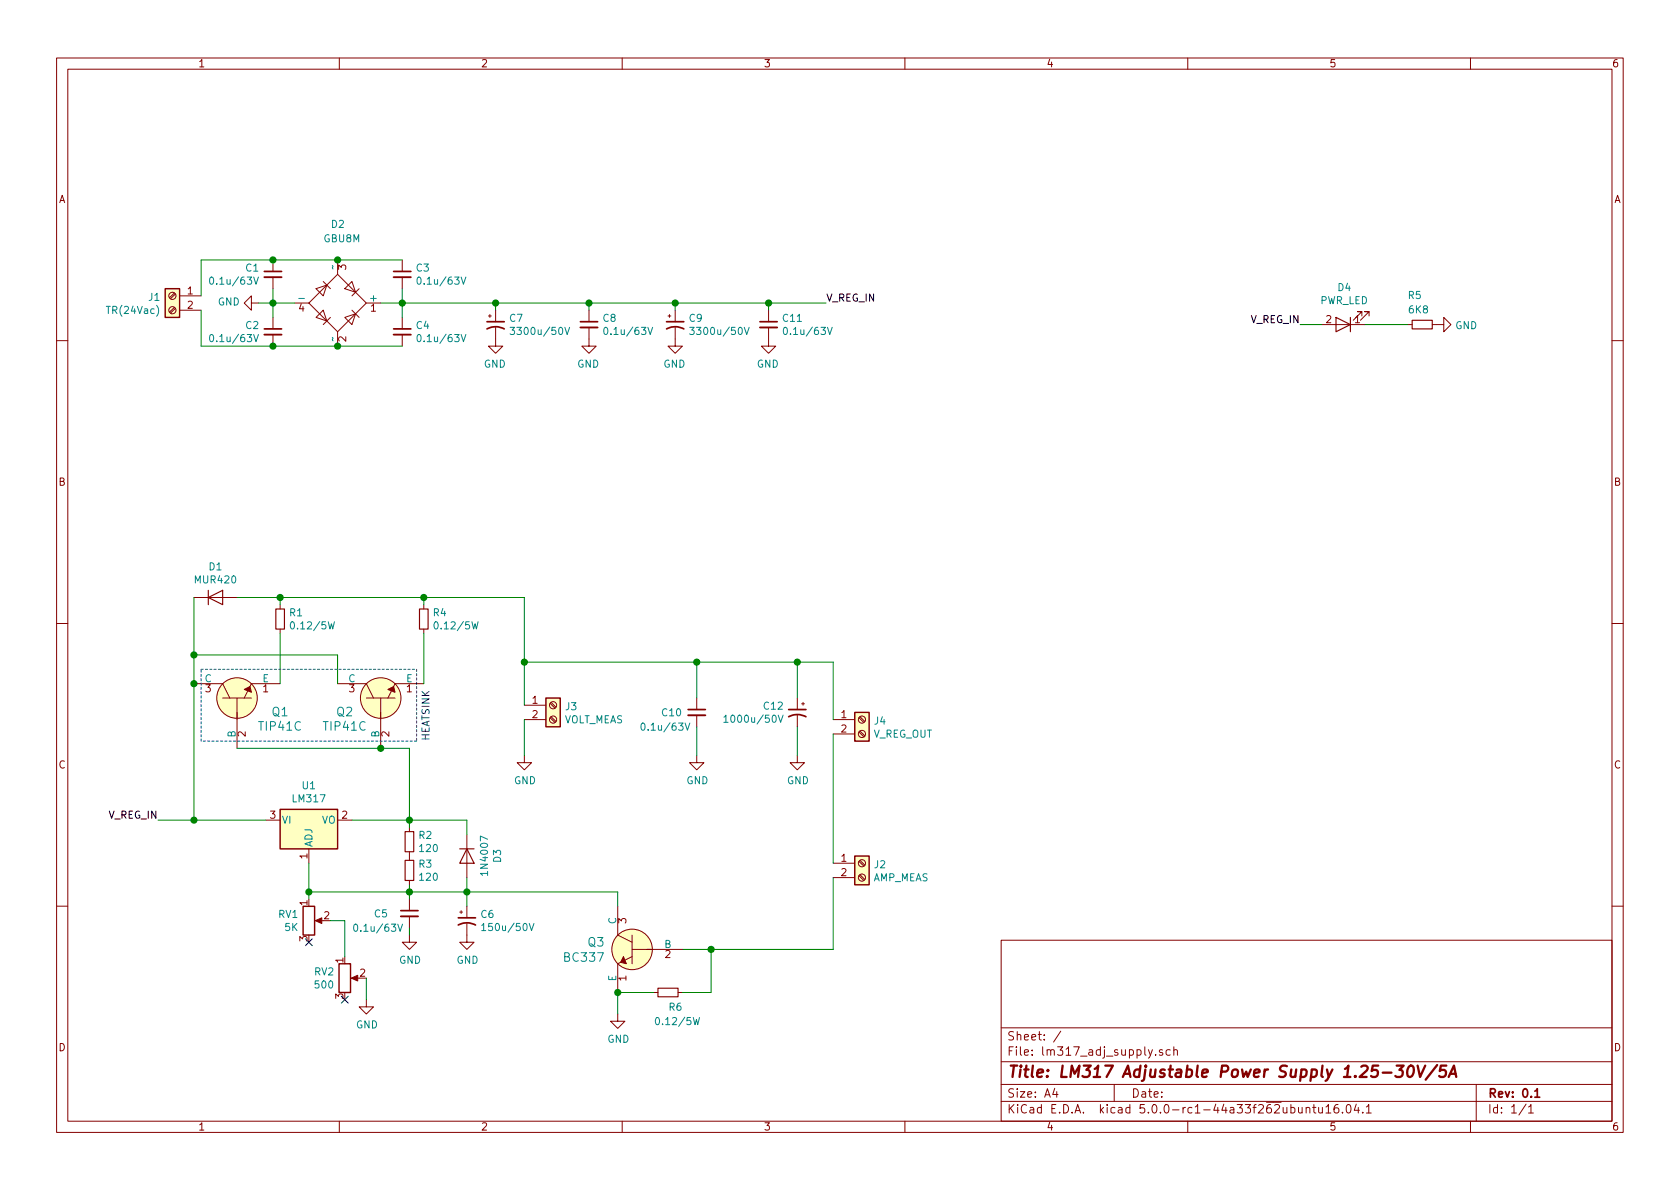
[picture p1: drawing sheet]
EESchema Schematic File Version 4
EELAYER 26 0
EELAYER END
$Descr A4 11693 8268
encoding utf-8
Sheet 1 1
Title "LM317 Adjustable Power Supply 1.25-30V/5A"
Date ""
Rev "0.1"
Comp ""
Comment1 ""
Comment2 ""
Comment3 ""
Comment4 ""
$EndDescr
$Comp
L Regulator_Linear:LM317_3PinPackage U1
U 1 1
P 2150 5700
F 0 "U1" H 2150 5942 50  0000 C CNN
F 1 "LM317" H 2150 5851 50  0000 C CNN
F 2 "Package_TO_SOT_THT:TO-220-3_Horizontal" H 2150 5950 50  0001 C CIN
F 3 "http://www.ti.com/lit/ds/symlink/lm317.pdf" H 2150 5700 50  0001 C CNN
	1    2150 5700
	1    0    0    -1  
$EndComp
$Comp
L Device:R_Small R2
U 1 1
P 2850 5850
F 0 "R2" H 2909 5896 50  0000 L CNN
F 1 "120" H 2909 5805 50  0000 L CNN
F 2 "Resistor_THT:R_Axial_DIN0204_L3.6mm_D1.6mm_P7.62mm_Horizontal" H 2850 5850 50  0001 C CNN
F 3 "~" H 2850 5850 50  0001 C CNN
	1    2850 5850
	1    0    0    -1  
$EndComp
$Comp
L Device:CP1_Small C7
U 1 1
P 3450 2250
F 0 "C7" H 3541 2296 50  0000 L CNN
F 1 "3300u/50V" H 3541 2205 50  0000 L CNN
F 2 "Capacitor_THT:CP_Radial_D22.0mm_P10.00mm_SnapIn" H 3450 2250 50  0001 C CNN
F 3 "~" H 3450 2250 50  0001 C CNN
	1    3450 2250
	1    0    0    -1  
$EndComp
$Comp
L Diode_Bridge:GBU8M D2
U 1 1
P 2350 2100
F 0 "D2" H 2300 2650 50  0000 L CNN
F 1 "GBU8M" H 2250 2550 50  0000 L CNN
F 2 "Diode_THT:Diode_Bridge_Vishay_GBU" H 2500 2225 50  0001 L CNN
F 3 "http://www.vishay.com/docs/88656/gbu8a.pdf" H 2350 2100 50  0001 C CNN
	1    2350 2100
	1    0    0    -1  
$EndComp
$Comp
L dk_Transistors-Bipolar-BJT-Single:TIP41C_Obsolete Q1
U 1 1
P 1650 4850
F 0 "Q1" V 1550 4550 60  0000 C CNN
F 1 "TIP41C" V 1450 4550 60  0000 C CNN
F 2 "digikey_footprints.pretty:TO-220-3" H 1850 5050 60  0001 L CNN
F 3 "https://www.fairchildsemi.com/datasheets/TI/TIP41B.pdf" H 1850 5150 60  0001 L CNN
F 4 "TIP41C-ND" H 1850 5250 60  0001 L CNN "Digi-Key_PN"
F 5 "TIP41C" H 1850 5350 60  0001 L CNN "MPN"
F 6 "Discrete Semiconductor Products" H 1850 5450 60  0001 L CNN "Category"
F 7 "Transistors - Bipolar (BJT) - Single" H 1850 5550 60  0001 L CNN "Family"
F 8 "https://www.fairchildsemi.com/datasheets/TI/TIP41B.pdf" H 1850 5650 60  0001 L CNN "DK_Datasheet_Link"
F 9 "/product-detail/en/on-semiconductor/TIP41C/TIP41C-ND/1052519" H 1850 5750 60  0001 L CNN "DK_Detail_Page"
F 10 "TRANS NPN 100V 6A TO-220" H 1850 5850 60  0001 L CNN "Description"
F 11 "ON Semiconductor" H 1850 5950 60  0001 L CNN "Manufacturer"
F 12 "Obsolete NonStock" H 1850 6050 60  0001 L CNN "Status"
	1    1650 4850
	0    -1   -1   0   
$EndComp
$Comp
L Device:R_Small R3
U 1 1
P 2850 6050
F 0 "R3" H 2909 6096 50  0000 L CNN
F 1 "120" H 2909 6005 50  0000 L CNN
F 2 "Resistor_THT:R_Axial_DIN0204_L3.6mm_D1.6mm_P7.62mm_Horizontal" H 2850 6050 50  0001 C CNN
F 3 "~" H 2850 6050 50  0001 C CNN
	1    2850 6050
	1    0    0    -1  
$EndComp
$Comp
L Device:CP1_Small C9
U 1 1
P 4700 2250
F 0 "C9" H 4791 2296 50  0000 L CNN
F 1 "3300u/50V" H 4791 2205 50  0000 L CNN
F 2 "Capacitor_THT:CP_Radial_D22.0mm_P10.00mm_SnapIn" H 4700 2250 50  0001 C CNN
F 3 "~" H 4700 2250 50  0001 C CNN
	1    4700 2250
	1    0    0    -1  
$EndComp
$Comp
L Device:C_Small C11
U 1 1
P 5350 2250
F 0 "C11" H 5441 2296 50  0000 L CNN
F 1 "0.1u/63V" H 5441 2205 50  0000 L CNN
F 2 "Capacitor_THT:C_Rect_L7.2mm_W2.5mm_P5.00mm_FKS2_FKP2_MKS2_MKP2" H 5350 2250 50  0001 C CNN
F 3 "~" H 5350 2250 50  0001 C CNN
	1    5350 2250
	1    0    0    -1  
$EndComp
$Comp
L Device:CP1_Small C12
U 1 1
P 5550 4950
F 0 "C12" H 5641 4996 50  0000 L CNN
F 1 "1000u/50V" H 5641 4905 50  0000 L CNN
F 2 "Capacitor_THT:CP_Radial_D12.5mm_P5.00mm" H 5550 4950 50  0001 C CNN
F 3 "~" H 5550 4950 50  0001 C CNN
	1    5550 4950
	-1   0    0    -1  
$EndComp
$Comp
L Diode:1N4007 D3
U 1 1
P 3250 5950
F 0 "D3" H 3250 6166 50  0000 C CNN
F 1 "1N4007" H 3250 6075 50  0000 C CNN
F 2 "Diode_THT:D_DO-41_SOD81_P10.16mm_Horizontal" H 3250 5775 50  0001 C CNN
F 3 "http://www.vishay.com/docs/88503/1n4001.pdf" H 3250 5950 50  0001 C CNN
	1    3250 5950
	0    1    1    0   
$EndComp
$Comp
L Diode:1N4007 D1
U 1 1
P 1500 4150
F 0 "D1" H 1500 4366 50  0000 C CNN
F 1 "MUR420" H 1500 4275 50  0000 C CNN
F 2 "Diode_THT:D_DO-201AD_P15.24mm_Horizontal" H 1500 3975 50  0001 C CNN
F 3 "http://www.vishay.com/docs/88503/1n4001.pdf" H 1500 4150 50  0001 C CNN
	1    1500 4150
	1    0    0    -1  
$EndComp
$Comp
L Device:R_Small R1
U 1 1
P 1950 4300
F 0 "R1" H 2009 4346 50  0000 L CNN
F 1 "0.12/5W" H 2009 4255 50  0000 L CNN
F 2 "Resistor_THT:R_Radial_Power_L9.0mm_W10.0mm_Px2.70mm_Py2.30mm" H 1950 4300 50  0001 C CNN
F 3 "~" H 1950 4300 50  0001 C CNN
	1    1950 4300
	1    0    0    -1  
$EndComp
$Comp
L Device:C_Small C1
U 1 1
P 1900 1900
F 0 "C1" H 1992 1946 50  0000 L CNN
F 1 "0.1u/63V" H 1992 1855 50  0000 L CNN
F 2 "Capacitor_THT:C_Rect_L7.2mm_W2.5mm_P5.00mm_FKS2_FKP2_MKS2_MKP2" H 1900 1900 50  0001 C CNN
F 3 "~" H 1900 1900 50  0001 C CNN
	1    1900 1900
	-1   0    0    -1  
$EndComp
$Comp
L Device:C_Small C3
U 1 1
P 2800 1900
F 0 "C3" H 2891 1946 50  0000 L CNN
F 1 "0.1u/63V" H 2891 1855 50  0000 L CNN
F 2 "Capacitor_THT:C_Rect_L7.2mm_W2.5mm_P5.00mm_FKS2_FKP2_MKS2_MKP2" H 2800 1900 50  0001 C CNN
F 3 "~" H 2800 1900 50  0001 C CNN
	1    2800 1900
	1    0    0    -1  
$EndComp
$Comp
L Device:C_Small C4
U 1 1
P 2800 2300
F 0 "C4" H 2891 2346 50  0000 L CNN
F 1 "0.1u/63V" H 2891 2255 50  0000 L CNN
F 2 "Capacitor_THT:C_Rect_L7.2mm_W2.5mm_P5.00mm_FKS2_FKP2_MKS2_MKP2" H 2800 2300 50  0001 C CNN
F 3 "~" H 2800 2300 50  0001 C CNN
	1    2800 2300
	1    0    0    -1  
$EndComp
$Comp
L Device:C_Small C2
U 1 1
P 1900 2300
F 0 "C2" H 1992 2346 50  0000 L CNN
F 1 "0.1u/63V" H 1992 2255 50  0000 L CNN
F 2 "Capacitor_THT:C_Rect_L7.2mm_W2.5mm_P5.00mm_FKS2_FKP2_MKS2_MKP2" H 1900 2300 50  0001 C CNN
F 3 "~" H 1900 2300 50  0001 C CNN
	1    1900 2300
	-1   0    0    -1  
$EndComp
Wire Wire Line
	2800 2000 2800 2100
Wire Wire Line
	2650 2100 2800 2100
Connection ~ 2800 2100
Wire Wire Line
	2800 2100 2800 2200
Wire Wire Line
	1900 2000 1900 2100
Wire Wire Line
	2050 2100 1900 2100
Connection ~ 1900 2100
Wire Wire Line
	1900 2100 1900 2200
Wire Wire Line
	1900 2400 2350 2400
Wire Wire Line
	2350 2400 2800 2400
Connection ~ 2350 2400
Wire Wire Line
	2800 1800 2350 1800
Wire Wire Line
	1900 1800 2350 1800
Connection ~ 2350 1800
$Comp
L Connector_Specialized:Screw_Terminal_01x02 J1
U 1 1
P 1200 2050
F 0 "J1" H 1280 2042 50  0000 L CNN
F 1 "TR(24Vac)" H 1280 1951 50  0000 L CNN
F 2 "TerminalBlock_RND:TerminalBlock_RND_205-00001_1x02_P5.00mm_Horizontal" H 1200 2050 50  0001 C CNN
F 3 "~" H 1200 2050 50  0001 C CNN
	1    1200 2050
	-1   0    0    -1  
$EndComp
Wire Wire Line
	1900 1800 1400 1800
Wire Wire Line
	1400 1800 1400 2050
Connection ~ 1900 1800
Wire Wire Line
	1400 2150 1400 2400
Wire Wire Line
	1400 2400 1900 2400
Connection ~ 1900 2400
$Comp
L power:GND #PWR0101
U 1 1
P 1800 2100
F 0 "#PWR0101" H 1800 1850 50  0001 C CNN
F 1 "GND" V 1805 1972 50  0000 R CNN
F 2 "" H 1800 2100 50  0001 C CNN
F 3 "" H 1800 2100 50  0001 C CNN
	1    1800 2100
	0    1    -1   0   
$EndComp
Wire Wire Line
	1900 2100 1800 2100
$Comp
L Device:C_Small C8
U 1 1
P 4100 2250
F 0 "C8" H 4191 2296 50  0000 L CNN
F 1 "0.1u/63V" H 4191 2205 50  0000 L CNN
F 2 "Capacitor_THT:C_Rect_L7.2mm_W2.5mm_P5.00mm_FKS2_FKP2_MKS2_MKP2" H 4100 2250 50  0001 C CNN
F 3 "~" H 4100 2250 50  0001 C CNN
	1    4100 2250
	1    0    0    -1  
$EndComp
Wire Wire Line
	2800 2100 3450 2100
Wire Wire Line
	3450 2100 3450 2150
Wire Wire Line
	3450 2100 4100 2100
Wire Wire Line
	4100 2100 4100 2150
Connection ~ 3450 2100
Wire Wire Line
	4100 2100 4700 2100
Wire Wire Line
	4700 2100 4700 2150
Connection ~ 4100 2100
Wire Wire Line
	4700 2100 5350 2100
Wire Wire Line
	5350 2100 5350 2150
Connection ~ 4700 2100
$Comp
L power:GND #PWR0102
U 1 1
P 3450 2350
F 0 "#PWR0102" H 3450 2100 50  0001 C CNN
F 1 "GND" H 3455 2177 50  0000 C CNN
F 2 "" H 3450 2350 50  0001 C CNN
F 3 "" H 3450 2350 50  0001 C CNN
	1    3450 2350
	-1   0    0    -1  
$EndComp
$Comp
L power:GND #PWR0103
U 1 1
P 4100 2350
F 0 "#PWR0103" H 4100 2100 50  0001 C CNN
F 1 "GND" H 4105 2177 50  0000 C CNN
F 2 "" H 4100 2350 50  0001 C CNN
F 3 "" H 4100 2350 50  0001 C CNN
	1    4100 2350
	-1   0    0    -1  
$EndComp
$Comp
L power:GND #PWR0104
U 1 1
P 4700 2350
F 0 "#PWR0104" H 4700 2100 50  0001 C CNN
F 1 "GND" H 4705 2177 50  0000 C CNN
F 2 "" H 4700 2350 50  0001 C CNN
F 3 "" H 4700 2350 50  0001 C CNN
	1    4700 2350
	-1   0    0    -1  
$EndComp
$Comp
L power:GND #PWR0105
U 1 1
P 5350 2350
F 0 "#PWR0105" H 5350 2100 50  0001 C CNN
F 1 "GND" H 5355 2177 50  0000 C CNN
F 2 "" H 5350 2350 50  0001 C CNN
F 3 "" H 5350 2350 50  0001 C CNN
	1    5350 2350
	-1   0    0    -1  
$EndComp
$Comp
L Device:POT RV1
U 1 1
P 2150 6400
F 0 "RV1" H 2080 6446 50  0000 R CNN
F 1 "5K" H 2080 6355 50  0000 R CNN
F 2 "Connector_PinHeader_2.54mm:PinHeader_1x03_P2.54mm_Vertical" H 2150 6400 50  0001 C CNN
F 3 "~" H 2150 6400 50  0001 C CNN
	1    2150 6400
	1    0    0    -1  
$EndComp
$Comp
L Device:POT RV2
U 1 1
P 2400 6800
F 0 "RV2" H 2330 6846 50  0000 R CNN
F 1 "500" H 2330 6755 50  0000 R CNN
F 2 "Connector_PinHeader_2.54mm:PinHeader_1x03_P2.54mm_Vertical" H 2400 6800 50  0001 C CNN
F 3 "~" H 2400 6800 50  0001 C CNN
	1    2400 6800
	1    0    0    -1  
$EndComp
$Comp
L Device:C_Small C5
U 1 1
P 2850 6350
F 0 "C5" H 2600 6350 50  0000 L CNN
F 1 "0.1u/63V" H 2450 6250 50  0000 L CNN
F 2 "Capacitor_THT:C_Rect_L7.2mm_W2.5mm_P5.00mm_FKS2_FKP2_MKS2_MKP2" H 2850 6350 50  0001 C CNN
F 3 "~" H 2850 6350 50  0001 C CNN
	1    2850 6350
	1    0    0    -1  
$EndComp
Wire Wire Line
	2300 6400 2400 6400
Wire Wire Line
	2400 6400 2400 6650
Wire Wire Line
	2150 6250 2150 6200
NoConn ~ 2150 6550
$Comp
L power:GND #PWR0106
U 1 1
P 2550 6950
F 0 "#PWR0106" H 2550 6700 50  0001 C CNN
F 1 "GND" H 2555 6777 50  0000 C CNN
F 2 "" H 2550 6950 50  0001 C CNN
F 3 "" H 2550 6950 50  0001 C CNN
	1    2550 6950
	1    0    0    -1  
$EndComp
NoConn ~ 2400 6950
Wire Wire Line
	2550 6800 2550 6950
Wire Wire Line
	2150 6200 2850 6200
Wire Wire Line
	2850 6200 2850 6250
Connection ~ 2150 6200
Wire Wire Line
	2150 6200 2150 6000
$Comp
L power:GND #PWR0107
U 1 1
P 2850 6500
F 0 "#PWR0107" H 2850 6250 50  0001 C CNN
F 1 "GND" H 2855 6327 50  0000 C CNN
F 2 "" H 2850 6500 50  0001 C CNN
F 3 "" H 2850 6500 50  0001 C CNN
	1    2850 6500
	1    0    0    -1  
$EndComp
Wire Wire Line
	2450 5700 2850 5700
Wire Wire Line
	2850 5700 2850 5750
Wire Wire Line
	2850 6150 2850 6200
Connection ~ 2850 6200
Wire Wire Line
	2850 5700 3250 5700
Wire Wire Line
	3250 5700 3250 5800
Connection ~ 2850 5700
Wire Wire Line
	3250 6100 3250 6200
Wire Wire Line
	3250 6200 2850 6200
$Comp
L Device:CP1_Small C6
U 1 1
P 3250 6400
F 0 "C6" H 3341 6446 50  0000 L CNN
F 1 "150u/50V" H 3341 6355 50  0000 L CNN
F 2 "Capacitor_THT:CP_Radial_D10.0mm_P5.00mm" H 3250 6400 50  0001 C CNN
F 3 "~" H 3250 6400 50  0001 C CNN
	1    3250 6400
	1    0    0    -1  
$EndComp
$Comp
L power:GND #PWR0108
U 1 1
P 3250 6500
F 0 "#PWR0108" H 3250 6250 50  0001 C CNN
F 1 "GND" H 3255 6327 50  0000 C CNN
F 2 "" H 3250 6500 50  0001 C CNN
F 3 "" H 3250 6500 50  0001 C CNN
	1    3250 6500
	1    0    0    -1  
$EndComp
Wire Wire Line
	3250 6300 3250 6200
Connection ~ 3250 6200
$Comp
L dk_Transistors-Bipolar-BJT-Single:TIP41C_Obsolete Q2
U 1 1
P 2650 4850
F 0 "Q2" V 2550 5100 60  0000 C CNN
F 1 "TIP41C" V 2450 5100 60  0000 C CNN
F 2 "digikey_footprints.pretty:TO-220-3" H 2850 5050 60  0001 L CNN
F 3 "https://www.fairchildsemi.com/datasheets/TI/TIP41B.pdf" H 2850 5150 60  0001 L CNN
F 4 "TIP41C-ND" H 2850 5250 60  0001 L CNN "Digi-Key_PN"
F 5 "TIP41C" H 2850 5350 60  0001 L CNN "MPN"
F 6 "Discrete Semiconductor Products" H 2850 5450 60  0001 L CNN "Category"
F 7 "Transistors - Bipolar (BJT) - Single" H 2850 5550 60  0001 L CNN "Family"
F 8 "https://www.fairchildsemi.com/datasheets/TI/TIP41B.pdf" H 2850 5650 60  0001 L CNN "DK_Datasheet_Link"
F 9 "/product-detail/en/on-semiconductor/TIP41C/TIP41C-ND/1052519" H 2850 5750 60  0001 L CNN "DK_Detail_Page"
F 10 "TRANS NPN 100V 6A TO-220" H 2850 5850 60  0001 L CNN "Description"
F 11 "ON Semiconductor" H 2850 5950 60  0001 L CNN "Manufacturer"
F 12 "Obsolete NonStock" H 2850 6050 60  0001 L CNN "Status"
	1    2650 4850
	0    -1   -1   0   
$EndComp
$Comp
L Device:R_Small R4
U 1 1
P 2950 4300
F 0 "R4" H 3009 4346 50  0000 L CNN
F 1 "0.12/5W" H 3009 4255 50  0000 L CNN
F 2 "Resistor_THT:R_Radial_Power_L9.0mm_W10.0mm_Px2.70mm_Py2.30mm" H 2950 4300 50  0001 C CNN
F 3 "~" H 2950 4300 50  0001 C CNN
	1    2950 4300
	1    0    0    -1  
$EndComp
Wire Wire Line
	1950 4750 1950 4400
Wire Wire Line
	2950 4750 2950 4400
Wire Wire Line
	2650 5200 1650 5200
Wire Wire Line
	2350 4750 2350 4550
Wire Wire Line
	2350 4550 1350 4550
Wire Wire Line
	1350 4550 1350 4750
Wire Wire Line
	1950 4200 1950 4150
Wire Wire Line
	1950 4150 2950 4150
Wire Wire Line
	2950 4150 2950 4200
Wire Wire Line
	1950 4150 1650 4150
Connection ~ 1950 4150
Wire Wire Line
	1350 4550 1350 4150
Connection ~ 1350 4550
Wire Wire Line
	1850 5700 1350 5700
Wire Wire Line
	1350 5700 1350 4750
Connection ~ 1350 4750
Wire Wire Line
	2650 5200 2850 5200
Wire Wire Line
	2850 5200 2850 5700
Connection ~ 2650 5200
Text Label 5750 2100 0    50   ~ 0
V_REG_IN
Wire Wire Line
	5350 2100 5750 2100
Connection ~ 5350 2100
Wire Wire Line
	1350 5700 1100 5700
Connection ~ 1350 5700
Text Label 1100 5700 2    50   ~ 0
V_REG_IN
Wire Notes Line
	1400 4650 2900 4650
Wire Notes Line
	2900 4650 2900 5150
Wire Notes Line
	2900 5150 1400 5150
Wire Notes Line
	1400 5150 1400 4650
Text Notes 3000 5150 1    50   ~ 0
HEATSINK
$Comp
L Connector_Specialized:Screw_Terminal_01x02 J2
U 1 1
P 6000 6000
F 0 "J2" H 6080 5992 50  0000 L CNN
F 1 "AMP_MEAS" H 6080 5901 50  0000 L CNN
F 2 "TerminalBlock_RND:TerminalBlock_RND_205-00001_1x02_P5.00mm_Horizontal" H 6000 6000 50  0001 C CNN
F 3 "~" H 6000 6000 50  0001 C CNN
	1    6000 6000
	1    0    0    -1  
$EndComp
Wire Wire Line
	3650 4150 2950 4150
Connection ~ 2950 4150
$Comp
L Connector_Specialized:Screw_Terminal_01x02 J4
U 1 1
P 6000 5000
F 0 "J4" H 6080 4992 50  0000 L CNN
F 1 "V_REG_OUT" H 6080 4901 50  0000 L CNN
F 2 "TerminalBlock_RND:TerminalBlock_RND_205-00001_1x02_P5.00mm_Horizontal" H 6000 5000 50  0001 C CNN
F 3 "~" H 6000 5000 50  0001 C CNN
	1    6000 5000
	1    0    0    -1  
$EndComp
$Comp
L Connector_Specialized:Screw_Terminal_01x02 J3
U 1 1
P 3850 4900
F 0 "J3" H 3930 4892 50  0000 L CNN
F 1 "VOLT_MEAS" H 3930 4801 50  0000 L CNN
F 2 "TerminalBlock_RND:TerminalBlock_RND_205-00001_1x02_P5.00mm_Horizontal" H 3850 4900 50  0001 C CNN
F 3 "~" H 3850 4900 50  0001 C CNN
	1    3850 4900
	1    0    0    -1  
$EndComp
Wire Wire Line
	3650 4150 3650 4600
$Comp
L power:GND #PWR0109
U 1 1
P 3650 5250
F 0 "#PWR0109" H 3650 5000 50  0001 C CNN
F 1 "GND" H 3655 5077 50  0000 C CNN
F 2 "" H 3650 5250 50  0001 C CNN
F 3 "" H 3650 5250 50  0001 C CNN
	1    3650 5250
	1    0    0    -1  
$EndComp
Wire Wire Line
	3650 5000 3650 5250
Wire Wire Line
	3650 4600 4850 4600
Wire Wire Line
	5800 4600 5800 5000
Connection ~ 3650 4600
Wire Wire Line
	3650 4600 3650 4900
$Comp
L Device:C_Small C10
U 1 1
P 4850 4950
F 0 "C10" H 4600 4950 50  0000 L CNN
F 1 "0.1u/63V" H 4450 4850 50  0000 L CNN
F 2 "Capacitor_THT:C_Rect_L7.2mm_W2.5mm_P5.00mm_FKS2_FKP2_MKS2_MKP2" H 4850 4950 50  0001 C CNN
F 3 "~" H 4850 4950 50  0001 C CNN
	1    4850 4950
	1    0    0    -1  
$EndComp
Wire Wire Line
	4850 4850 4850 4600
Connection ~ 4850 4600
Wire Wire Line
	4850 4600 5550 4600
Wire Wire Line
	5550 4850 5550 4600
Connection ~ 5550 4600
Wire Wire Line
	5550 4600 5800 4600
$Comp
L power:GND #PWR0111
U 1 1
P 5550 5250
F 0 "#PWR0111" H 5550 5000 50  0001 C CNN
F 1 "GND" H 5555 5077 50  0000 C CNN
F 2 "" H 5550 5250 50  0001 C CNN
F 3 "" H 5550 5250 50  0001 C CNN
	1    5550 5250
	1    0    0    -1  
$EndComp
$Comp
L power:GND #PWR0112
U 1 1
P 4850 5250
F 0 "#PWR0112" H 4850 5000 50  0001 C CNN
F 1 "GND" H 4855 5077 50  0000 C CNN
F 2 "" H 4850 5250 50  0001 C CNN
F 3 "" H 4850 5250 50  0001 C CNN
	1    4850 5250
	1    0    0    -1  
$EndComp
Wire Wire Line
	2850 6500 2850 6450
$Comp
L Device:LED D4
U 1 1
P 9350 2250
F 0 "D4" H 9342 1995 50  0000 C CNN
F 1 "PWR_LED" H 9342 2086 50  0000 C CNN
F 2 "LED_THT:LED_D5.0mm" H 9350 2250 50  0001 C CNN
F 3 "~" H 9350 2250 50  0001 C CNN
	1    9350 2250
	-1   0    0    1   
$EndComp
$Comp
L Device:R_Small R5
U 1 1
P 9900 2250
F 0 "R5" V 10100 2250 50  0000 L CNN
F 1 "6K8" V 10000 2200 50  0000 L CNN
F 2 "Resistor_THT:R_Axial_DIN0204_L3.6mm_D1.6mm_P7.62mm_Horizontal" H 9900 2250 50  0001 C CNN
F 3 "~" H 9900 2250 50  0001 C CNN
	1    9900 2250
	0    -1   -1   0   
$EndComp
Wire Wire Line
	9500 2250 9800 2250
$Comp
L power:GND #PWR0113
U 1 1
P 10000 2250
F 0 "#PWR0113" H 10000 2000 50  0001 C CNN
F 1 "GND" V 10005 2122 50  0000 R CNN
F 2 "" H 10000 2250 50  0001 C CNN
F 3 "" H 10000 2250 50  0001 C CNN
	1    10000 2250
	0    -1   1    0   
$EndComp
Wire Wire Line
	9200 2250 9050 2250
Text Label 9050 2250 2    50   ~ 0
V_REG_IN
Wire Wire Line
	3250 6200 4300 6200
$Comp
L power:GND #PWR01
U 1 1
P 4300 7050
F 0 "#PWR01" H 4300 6800 50  0001 C CNN
F 1 "GND" H 4305 6877 50  0000 C CNN
F 2 "" H 4300 7050 50  0001 C CNN
F 3 "" H 4300 7050 50  0001 C CNN
	1    4300 7050
	1    0    0    -1  
$EndComp
$Comp
L Device:R_Small R6
U 1 1
P 4650 6900
F 0 "R6" V 4750 6900 50  0000 L CNN
F 1 "0.12/5W" V 4850 6800 50  0000 L CNN
F 2 "Resistor_THT:R_Radial_Power_L9.0mm_W10.0mm_Px2.70mm_Py2.30mm" H 4650 6900 50  0001 C CNN
F 3 "~" H 4650 6900 50  0001 C CNN
	1    4650 6900
	0    1    1    0   
$EndComp
Wire Wire Line
	4550 6900 4300 6900
Wire Wire Line
	4300 6900 4300 7050
Wire Wire Line
	4750 6900 4950 6900
Wire Wire Line
	4950 6900 4950 6600
Wire Wire Line
	4950 6600 5800 6600
Connection ~ 4950 6600
Wire Wire Line
	4750 6600 4950 6600
$Comp
L dk_Transistors-Bipolar-BJT-Single:BC33725TA Q3
U 1 1
P 4400 6600
F 0 "Q3" H 4588 6653 60  0000 L CNN
F 1 "BC337" H 4588 6547 60  0000 L CNN
F 2 "digikey_footprints.pretty:TO-92-3_Formed_Leads" H 4600 6800 60  0001 L CNN
F 3 "https://www.fairchildsemi.com/datasheets/BC/BC337.pdf" H 4600 6900 60  0001 L CNN
F 4 "BC33725TACT-ND" H 4600 7000 60  0001 L CNN "Digi-Key_PN"
F 5 "BC33725TA" H 4600 7100 60  0001 L CNN "MPN"
F 6 "Discrete Semiconductor Products" H 4600 7200 60  0001 L CNN "Category"
F 7 "Transistors - Bipolar (BJT) - Single" H 4600 7300 60  0001 L CNN "Family"
F 8 "https://www.fairchildsemi.com/datasheets/BC/BC337.pdf" H 4600 7400 60  0001 L CNN "DK_Datasheet_Link"
F 9 "/product-detail/en/on-semiconductor/BC33725TA/BC33725TACT-ND/1532787" H 4600 7500 60  0001 L CNN "DK_Detail_Page"
F 10 "TRANS NPN 45V 0.8A TO-92" H 4600 7600 60  0001 L CNN "Description"
F 11 "ON Semiconductor" H 4600 7700 60  0001 L CNN "Manufacturer"
F 12 "Active" H 4600 7800 60  0001 L CNN "Status"
	1    4400 6600
	-1   0    0    -1  
$EndComp
Connection ~ 4300 6900
Wire Wire Line
	4300 6300 4300 6200
Wire Wire Line
	5800 6000 5800 5100
Wire Wire Line
	5800 6100 5800 6600
Wire Wire Line
	4850 5250 4850 5050
Wire Wire Line
	5550 5050 5550 5250
$EndSCHEMATC
